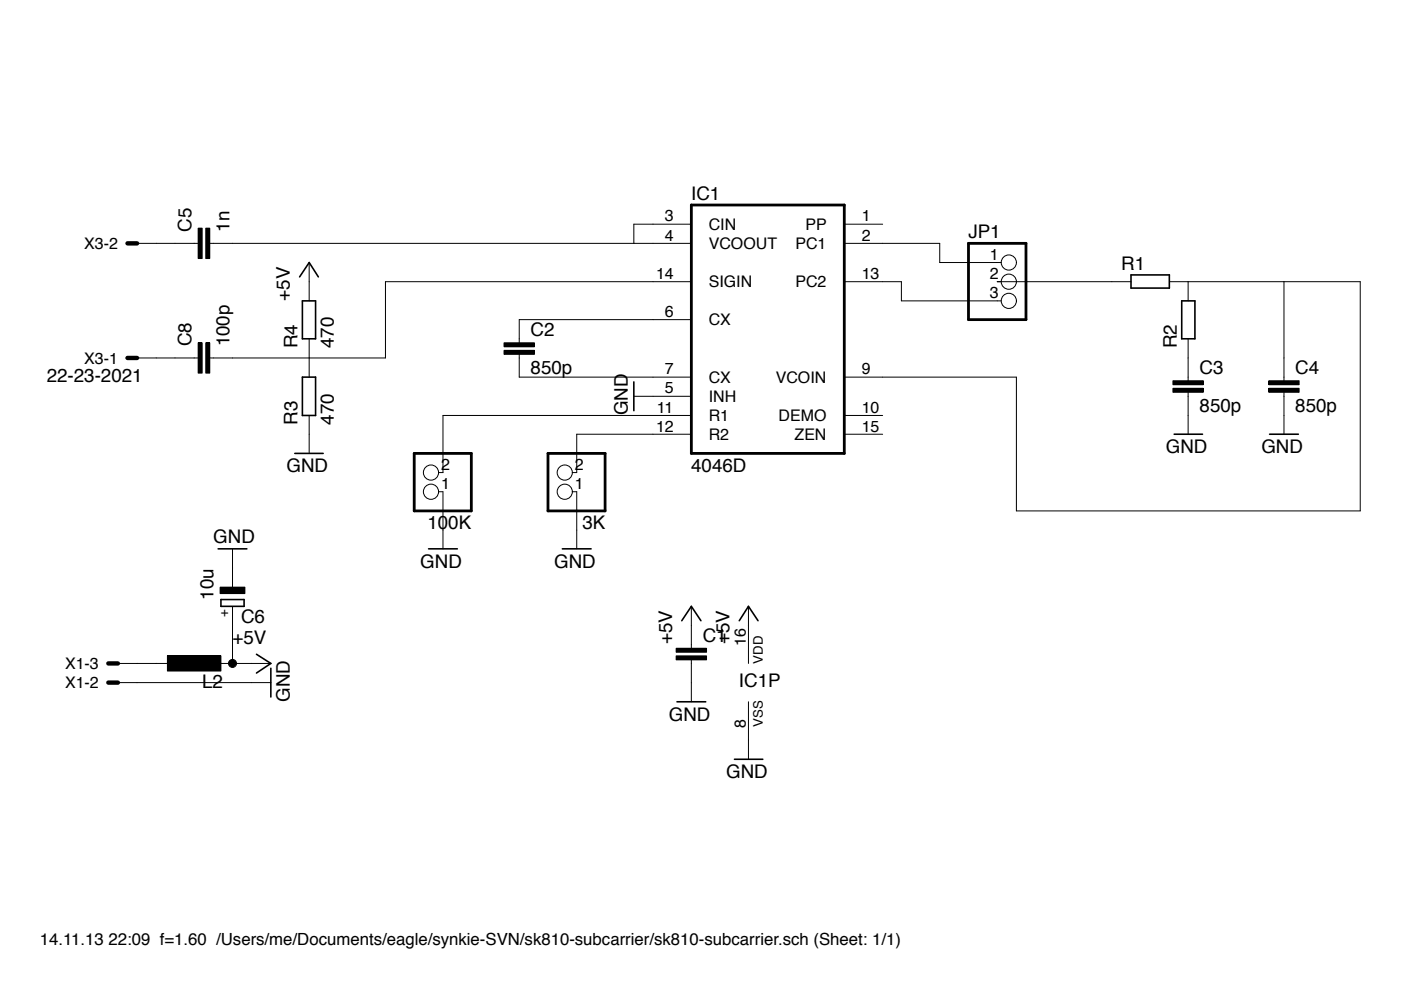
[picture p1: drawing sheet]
<svg xmlns="http://www.w3.org/2000/svg" width="297mm" height="210mm" viewBox="0 0 297 210" stroke-linecap="round" stroke-linejoin="round" font-family="sans-serif">
<g fill="none" stroke="#000" stroke-width=".34">
<path d="M63.5 58.7l2.1-3 1.9 3M239.8 58.3h8.1v2.8h-8.1zM64.1 63.8h2.8v8h-2.8zM64.1 80h2.8v8.1h-2.8zM250.5 63.8h2.8v8h-2.8zM62.5 96.1h6M134.4 81v6.1M248.9 92.1h6.1M269.2 92.1h6.1M46.2 116.4h6.1M90.9 116.4h6.1M119.2 116.4h6.1"/>
<path d="M46.8 127.1h5v1.5h-5zM54.4 138.7l3 2-3 2M144.5 131.6l2.1-3 2 3M156.7 131.6l2-3 2 3M57.4 141.7v6.1M143.5 148.8h6.1M155.7 161h6"/>
</g>
<g fill="none" stroke="#000" stroke-width=".21">
<path d="M29.1 51.6h12.9M42 48.4h.9v6.4h-.9zM43.6 48.4h.9v6.4h-.9zM44.5 51.6h102.1M65.6 55.7v8.1M146.6 59.7h-64.9v16.2h-37.2M146.6 47.5h-12.2v4.1M179 51.6h20.2v4.1h13.1M179 47.5h8.1M179 59.7h12.1v4.1h21.2M211.4 59.7h28.4M247.9 59.7h40.5v48.6h-72.9v-28.3h-36.5"/>
<path d="M251.9 59.7v4.1M272.2 59.7v21M29.1 75.9h12.9M42 72.7h.9v6.4h-.9zM43.6 72.7h.9v6.4h-.9zM65.6 71.8v8.2M106.9 74.3h6.4v.8h-6.4zM106.9 72.7h6.4v.8h-6.4zM110.1 75v5h36.5M146.6 67.8h-36.5v4.9M251.9 71.8v8.9M65.6 88.1v8"/>
<path d="M134.4 84h12.2M146.6 88.1h-52.7v12.1h-.9M146.6 92.1h-24.3v8.1h-1M179 88.1h8.1M179 92.1h8.1M248.7 82.3h6.4v.9h-6.4zM248.7 80.7h6.4v.9h-6.4zM251.9 83.2v8.9M269 82.3h6.4v.9h-6.4zM269 80.7h6.4v.9h-6.4zM272.2 83.2v8.9M49.3 116.4v8.1"/>
<path d="M93 104.3h.9v12.1M121.3 104.3h1v12.1M35.5 139.1h11.3v3.2h-11.3zM46.7 124.5h5.2v1.3h-5.2zM49.3 128.6v12.1M143.4 139.1h6.4v.8h-6.4zM143.4 137.4h6.4v.9h-6.4zM146.6 128.6v8.8M146.6 139.9v8.9M158.7 128.6v12.1M25 140.7h12.1M25 144.7h32.4"/>
<path d="M45.2 140.7h12.2M158.7 148.8v12.2"/>
<circle cx="213.9" cy="59.7" r="1.61"/>
<circle cx="213.9" cy="55.7" r="1.61"/>
<circle cx="213.9" cy="63.8" r="1.61"/>
<circle cx="91.4" cy="104.3" r="1.61"/>
<circle cx="91.4" cy="100.2" r="1.61"/>
<circle cx="119.7" cy="100.2" r="1.61"/>
<circle cx="119.7" cy="104.3" r="1.61"/>
<circle cx="49.3" cy="140.7" r=".85"/>
</g>
<g fill="#000">
<path d="M42 48.4h.8v6.4h-.8zM43.6 48.4h.8v6.4h-.8zM42 72.7h.8v6.4h-.8zM43.6 72.7h.8v6.4h-.8zM106.8 74.3h6.5v.8h-6.5zM106.8 72.7h6.5v.8h-6.5zM248.7 82.3h6.4v.9h-6.4zM248.7 80.7h6.4v.8h-6.4zM269 82.3h6.4v.9h-6.4zM269 80.7h6.4v.8h-6.4zM46.7 124.5h5.2v1.3h-5.2zM143.3 139h6.5v.9h-6.5z"/>
<path d="M143.3 137.4h6.5v.9h-6.5zM35.5 139h11.3v3.3h-11.3z"/>
<circle cx="49.3" cy="140.6" r=".85"/>
</g>
<path d="M27 51.6h2.1M27 75.9h2.1M23 144.7h2M23 140.7h2" fill="none" stroke="#000" stroke-width=".93"/>
<path d="M146.6 43.5h32.4v52.6h-32.4zM205.3 51.6h12.2v16.2h-12.2zM87.8 96.1h12.1v12.2h-12.1zM116.2 96.1h12.1v12.2h-12.1z" fill="none" stroke="#000" stroke-width=".59"/>
<g font-size="4">
<text x="146.5" y="42.5">IC1</text>
<text x="40.6" y="49.1" transform="rotate(-90 40.6 49.1)">C5</text>
<text x="48.7" y="49.1" transform="rotate(-90 48.7 49.1)">1n</text>
<text x="205.3" y="50.6">JP1</text>
<text x="237.7" y="57.3">R1</text>
<text x="61.4" y="63.7" transform="rotate(-90 61.4 63.7)">+5V</text>
<text x="112.5" y="71.2">C2</text>
<text x="40.6" y="73.4" transform="rotate(-90 40.6 73.4)">C8</text>
<text x="48.7" y="73.4" transform="rotate(-90 48.7 73.4)">100p</text>
<text x="63.1" y="73.9" transform="rotate(-90 63.1 73.9)">R4</text>
<text x="70.8" y="73.9" transform="rotate(-90 70.8 73.9)">470</text>
<text x="249.5" y="73.9" transform="rotate(-90 249.5 73.9)">R2</text>
<text x="9.9" y="80.9">22-23-2021</text>
<text x="112.5" y="79.3">850p</text>
<text x="254.4" y="79.3">C3</text>
<text x="274.6" y="79.3">C4</text>
<text x="133.1" y="88" transform="rotate(-90 133.1 88)">GND</text>
<text x="254.4" y="87.4">850p</text>
<text x="274.6" y="87.4">850p</text>
<text x="63.1" y="90.1" transform="rotate(-90 63.1 90.1)">R3</text>
<text x="70.8" y="90.1" transform="rotate(-90 70.8 90.1)">470</text>
<text x="60.7" y="100.2">GND</text>
<text x="146.5" y="100.2">4046D</text>
<text x="247.2" y="96.1">GND</text>
<text x="267.4" y="96.1">GND</text>
<text x="90.6" y="112.1">100K</text>
<text x="123.5" y="112.1">3K</text>
<text x="45.2" y="115.1">GND</text>
<text x="89.1" y="120.4">GND</text>
<text x="117.5" y="120.4">GND</text>
<text x="45.3" y="127.2" transform="rotate(-90 45.3 127.2)">10u</text>
<text x="49.3" y="136.6">+5V</text>
<text x="51.1" y="132.1">C6</text>
<text x="142.5" y="136.6" transform="rotate(-90 142.5 136.6)">+5V</text>
<text x="149" y="136">C1</text>
<text x="154.7" y="136.6" transform="rotate(-90 154.7 136.6)">+5V</text>
<text x="42.9" y="145.9">L2</text>
<text x="61.4" y="148.8" transform="rotate(-90 61.4 148.8)">GND</text>
<text x="156.7" y="145.7">IC1P</text>
<text x="141.8" y="152.8">GND</text>
<text x="154" y="165">GND</text>
</g>
<text font-size="3.6" x="8.5" y="200.4">14.11.13 22:09 f=1.60 /Users/me/Documents/eagle/synkie-SVN/sk810-subcarrier/sk810-subcarrier.sch (Sheet: 1/1)</text>
<g font-size="3.4">
<text x="141" y="47">3</text>
<text x="182.7" y="47">1</text>
<text x="17.9" y="52.8">X3-2</text>
<text x="141" y="51">4</text>
<text x="150.3" y="48.7">CIN</text>
<text x="150.3" y="52.8">VCOOUT</text>
<text x="168.6" y="52.8">PC1</text>
<text x="170.8" y="48.8">PP</text>
<text x="182.7" y="51">2</text>
<text x="139.1" y="59.1">14</text>
<text x="182.7" y="59.1">13</text>
<text x="209.9" y="55.1">1</text>
<text x="209.9" y="59.1">2</text>
<text x="150.3" y="60.9">SIGIN</text>
<text x="168.6" y="60.9">PC2</text>
<text x="209.9" y="63.2">3</text>
<text x="141" y="67.2">6</text>
<text x="150.3" y="69">CX</text>
<text x="17.9" y="77.1">X3-1</text>
<text x="141" y="83.4">5</text>
<text x="141" y="79.4">7</text>
<text x="150.3" y="81.1">CX</text>
<text x="164.5" y="81.2">VCOIN</text>
<text x="182.7" y="79.4">9</text>
<text x="139.3" y="87.5">11</text>
<text x="150.3" y="85.2">INH</text>
<text x="150.3" y="89.2">R1</text>
<text x="165.1" y="89.3">DEMO</text>
<text x="182.7" y="87.5">10</text>
<text x="139.1" y="91.5">12</text>
<text x="150.3" y="93.3">R2</text>
<text x="168.5" y="93.3">ZEN</text>
<text x="182.7" y="91.5">15</text>
<text x="93.5" y="99.6">2</text>
<text x="121.9" y="99.6">2</text>
<text x="93.5" y="103.7">1</text>
<text x="121.9" y="103.7">1</text>
<text x="158.1" y="137" transform="rotate(-90 158.1 137)">16</text>
<text x="13.8" y="141.9">X1-3</text>
<text x="13.8" y="146">X1-2</text>
<text x="158.1" y="154.4" transform="rotate(-90 158.1 154.4)">8</text>
</g>
<g font-size="2.8">
<text x="48.3" y="130.8" transform="rotate(-90 48.3 130.8)">+</text>
<text x="161.7" y="140.7" transform="rotate(-90 161.7 140.7)">VDD</text>
<text x="161.7" y="154.1" transform="rotate(-90 161.7 154.1)">VSS</text>
</g>
</svg>
